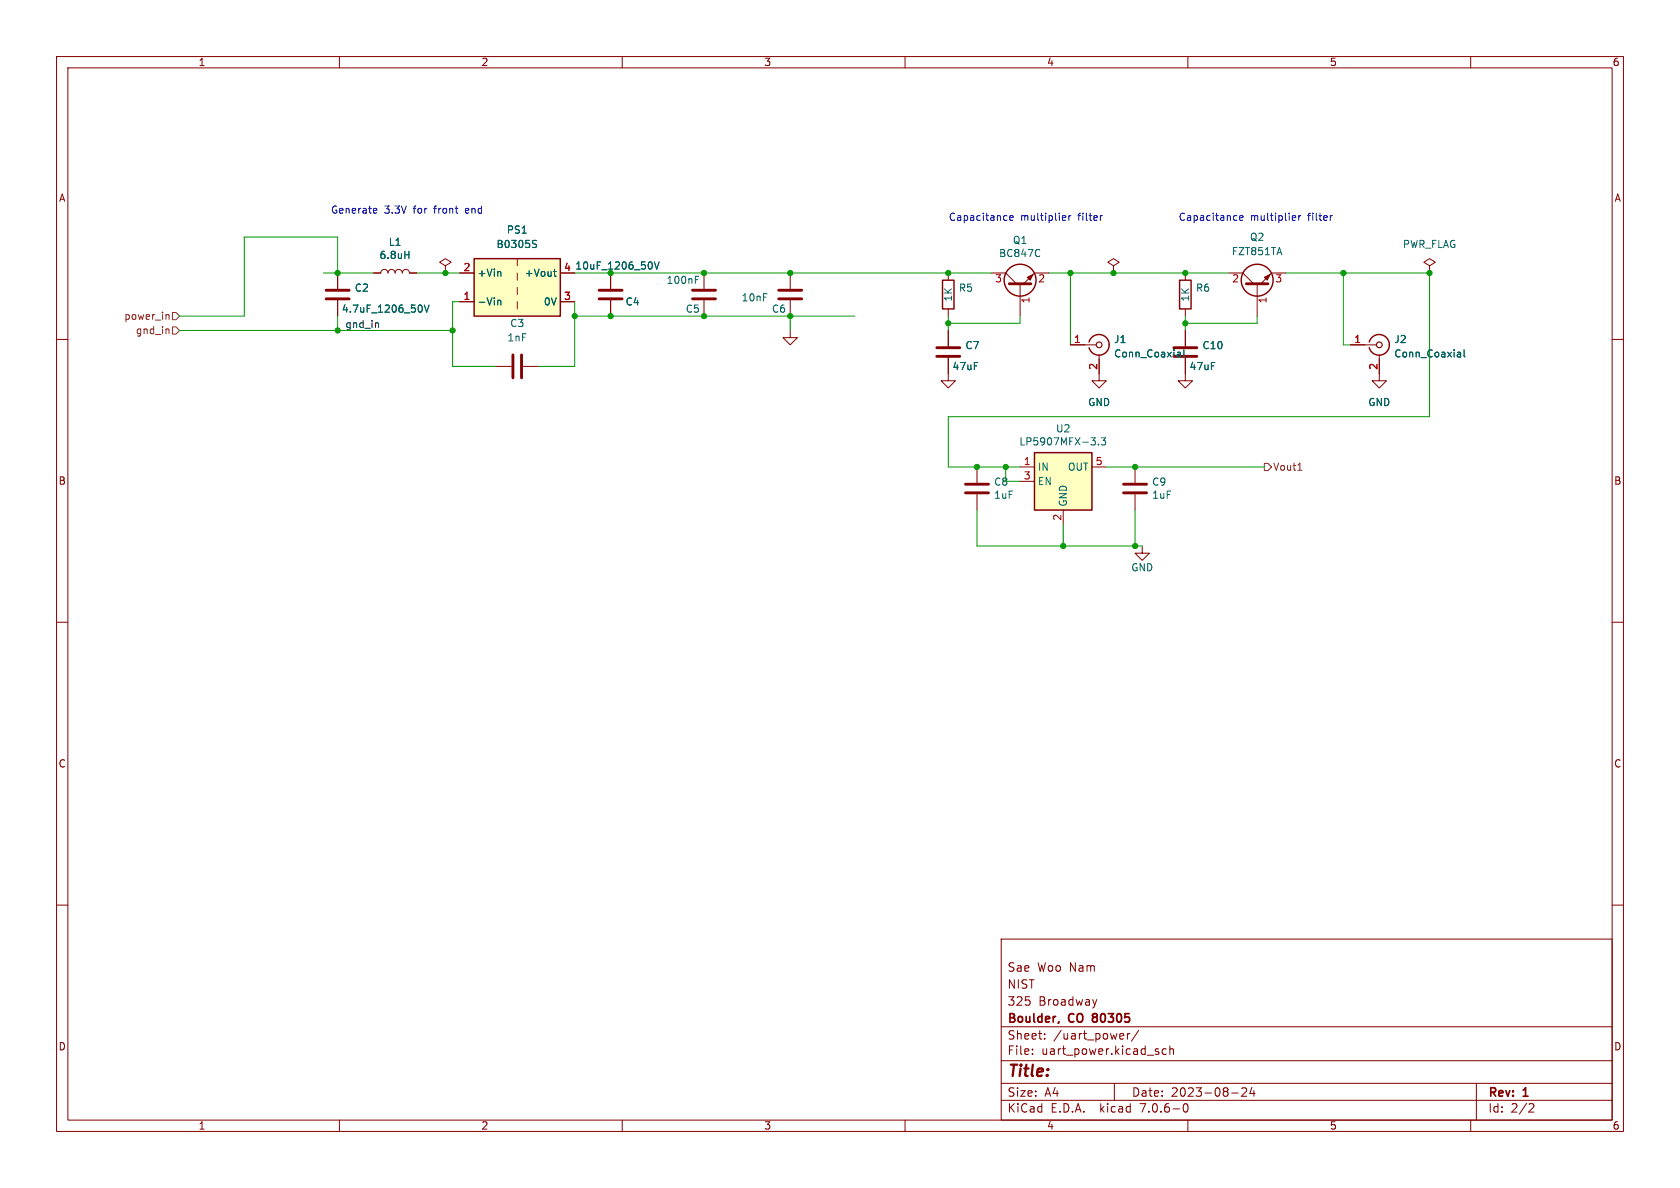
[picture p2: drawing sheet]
<svg xmlns="http://www.w3.org/2000/svg" width="297mm" height="210mm" viewBox="0 0 297 210" stroke-linecap="round" stroke-linejoin="round" font-family="sans-serif">
<g fill="none" stroke="#840000" stroke-width=".18">
<path d="M10 10h277v190h-277zM12 12h273v186h-273zM60 10v2M110 10v2M160 10v2M210 10v2M260 10v2M10 60h2M59.7 48.3v2.8M59.7 53.1v2.8M66 48.3h1.3a.64 .64 0 0 1 .6-.7 .64 .64 0 0 1 .7 .7 .64 .64 0 0 1 .6-.7 .64 .64 0 0 1 .6 .7 .64 .64 0 0 1 .7-.7 .64 .64 0 0 1 .6 .7 .64 .64 0 0 1 .7-.7 .64 .64 0 0 1 .6 .7h1.3M78.7 47l1.1-.6-1.1-.7-1 .7 1 .6v1.3"/>
<path d="M78.7 48.3h.1M81.3 53.3h2.5M81.3 48.3h2.5M91.4 45.7v1.3M91.4 48.3v1.2M91.4 50.8v1.3M91.4 53.3v1.3M99.1 53.3h2.5M99.1 48.3h2.5M107.9 48.3v2.8M107.9 53.1v2.8M124.5 48.3v2.8"/>
<path d="M124.5 53.1v2.8M139.7 58.4v1.3h1.3l-1.3 1.3-1.3-1.3h1.3M139.7 48.3v2.8M139.7 53.1v2.8M167.6 48.3v1.2M167.6 54.6v1.3M167.6 58.4v2.8M175.3 48.3h2.5l1.9 1.9M180.3 50.2v5.7M185.4 48.3h-2.5l-1.9 1.9M196.8 47l1.1-.6-1.1-.7-1 .7 1 .6v1.3M196.8 48.3h.1"/>
<path d="M209.5 48.3v1.2M209.5 54.6v1.3M209.5 58.4v2.8M217.2 48.3h2.5l1.9 1.9M222.2 50.2v5.7M227.3 48.3h-2.5l-1.9 1.9M252.7 47l1-.6-1-.7-1 .7 1 .6v1.3M252.7 48.3h.1M285 60h2M87.6 64.8h2.8M92.5 64.8h2.7M167.6 63.2v4.1h1.3l-1.3 1.3-1.2-1.3h1.2"/>
<path d="M189.2 61h4.6M194.3 62.7v4.6h1.3l-1.3 1.3-1.3-1.3h1.3M209.5 63.2v4.1h1.3l-1.3 1.3-1.2-1.3h1.2M238.8 61h4.5M243.8 62.7v4.6h1.3l-1.3 1.3-1.2-1.3h1.2M172.7 82.6v2.7M172.7 87.4v2.8M180.3 82.6h2.6M180.3 85.1h2.6M188 90.2v2.5M193 82.6h2.6M200.7 82.6v2.7"/>
<path d="M200.7 87.4v2.8M201.9 96.5v1.3h1.3l-1.3 1.3-1.2-1.3h1.2M10 110h2M285 110h2M10 160h2M285 160h2M177 166h108v32h-108zM193.9 176.7l-.4 1M60 198v2M110 198v2M160 198v2M177 194.5h108"/>
<path d="M177 191.5h108M177 187.5h108M177 181.5h108M182.5 186.3v.1M182.5 185.5v.1M184.7 183.6v.1M184.7 182.8v.1M197 191.5v3M198.6 182.8l.1 .3-.7 .1M199.3 182.7v1M199.7 182.7l-.2 .1-.2 .2M201.3 182.1l-1.3 2"/>
<path d="M206.2 185.5l-.5-.1-.2 .3v.4l.1 .2h.6M206.8 185.5l.2-.1 .4 .1 .1 .9M206.8 184.9v1.5M209.3 195.2l.2-.1a.81 .81 0 0 1 .6 .6 .81 .81 0 0 1-.3 .8l-.1 .1a.81 .81 0 0 1-.4-1.4zM210 198v2M217.7 193.2h1.2M219.5 192.4l.6-.1 .2 .1 .1 .3-.9 1.1h.9M221.3 192.2l-.3 1.1h.9M221.7 192.8v1M260 198v2M261 191.5v6.5M270.5 195.1l.5 .1 .2 .3-1 1.1h1"/>
</g>
<path d="M193.2 179.3v.4M193.2 180v.5M187.2 180.6l-.1 .3" fill="none" stroke="#840000" stroke-width=".3"/>
<g fill="#ffffc2" stroke="#ffffc2" stroke-width=".18">
<path d="M83.8 45.7h15.3v10.2h-15.3z"/>
<path d="M182.9 80h10.1v10.2h-10.1z"/>
</g>
<g fill="none" stroke="#840000" stroke-width=".25">
<path d="M83.8 45.7h15.3v10.2h-15.3zM166.6 49.5h2.1v5.1h-2.1zM208.5 49.5h2.1v5.1h-2.1zM192.5 60.5a1.81 1.81 0 0 1 2.8-1 1.81 1.81 0 0 1 0 2.9 1.81 1.81 0 0 1-2.8-.9M242.1 60.5a1.81 1.81 0 0 1 2.8-1 1.81 1.81 0 0 1 0 2.9 1.81 1.81 0 0 1-2.8-.9M182.9 80h10.1v10.2h-10.1z"/>
<circle cx="180.3" cy="49.5" r="2.82"/>
<circle cx="222.2" cy="49.5" r="2.82"/>
</g>
<g fill="none" stroke="#006464" stroke-width=".18">
<path d="M71.6 45h.7M72.3 44.4v1.3M74.5 54l.1 .4-.1 .7M75 53.9l.4 1.3 .5-1.3M88 53.1v.8M88 53.2l.2-.1h.3v.8M88.4 48l.1 .2v.6M94.4 43.1l.3 .1 .2 .3-.3 .3h-.3M94.4 42.5l.5 .1M97.8 48h.5M98 47.6v1.1l.3 .1M115.3 46.5v.8"/>
<path d="M115.7 46.3l.4 1.3 .4-1.3M122.9 48.8h.6M122.9 49.4h.5M183.6 44.1l.2 .1M183.8 45.2l-.2 .2M192.9 77.4h.7l-.4 .5M193.5 77.9l.1 .2-.1 .5M194.2 78.5v.2M194.7 77.4h.8l-.5 .5 .4 .1v.5l-.2 .2-.5-.2M208.3 62.3h.3l.1 .8M208.7 63l-.4 .1M208.7 62.6h-.4"/>
<path d="M209.3 61.8v1.1l.2 .2M257.8 62.3h.2l.2 .1v.7M258.2 63l-.4 .1M258.2 62.6h-.4M258.8 61.8v1.1l.2 .2"/>
</g>
<g fill="none" stroke="#840000" stroke-width=".51">
<path d="M57.7 51.3h4M57.7 52.8h4M105.9 51.3h4.1M105.9 52.8h4.1M122.4 51.3h4.1M122.4 52.8h4.1M137.7 51.3h4M137.7 52.8h4M178.4 50.2h3.8M220.3 50.2h3.9M90.7 62.7v4.1M92.2 62.7v4.1"/>
<path d="M165.6 63h4.1M165.6 61.5h4.1M207.5 63h4.1M207.5 61.5h4.1M170.7 87.1h4.1M170.7 85.6h4.1M198.6 87.1h4.1M198.6 85.6h4.1"/>
</g>
<g fill="none" stroke="#840000" stroke-width=".2">
<circle cx="194.3" cy="61" r=".51"/>
<circle cx="243.8" cy="61" r=".51"/>
</g>
<g fill="#840000" stroke="#840000" stroke-width=".18">
<path d="M223.5 49l1-.5-.5 1z"/>
<path d="M181.6 49l1-.5-.5 1z"/>
</g>
<path d="M29.5 55.6l.4 .2v.7M29.7 58.2l.2 .1v.7M30.5 55.2h.6l.6 .7-.6 .6h-.6zM30.5 57.8h.6l.6 .6-.6 .7h-.6zM223.5 81.9h.7l.6 .7-.6 .6h-.7zM229.4 83.1h.8" fill="none" stroke="#725600" stroke-width=".18"/>
<path d="M66.7 57.1l.2 .1v.7" fill="none" stroke="#0f0f0f" stroke-width=".18"/>
<g fill="none" stroke="#0000c2" stroke-width=".18">
<path d="M66.2 36.8l.4 .1v.2l-.6 .2M66.6 37.6l-.4 .1M177.9 38.1l.1 .1M178 38.9l-.1 .1M178.5 38.5l.6-.1-.1-.2-.3-.1-.2 .2 .1 .6h.4M188 38.1l.4 .1v.2l-.6 .1M188.4 38.9l-.4 .1M189 38.1v.9M189.3 38.1l-.3 .3M194.9 38.1l-.2 .1M218.5 38.1l.2 .1M218.7 38.9l-.2 .1"/>
<path d="M219.1 38.5l.6-.1v-.2l-.4-.1-.2 .2 .1 .6h.5M228.6 38.1l.4 .1 .1 .2-.6 .1M229 38.9l-.4 .1M229.6 38.1v.9M230 38.1l-.4 .3M235.5 38.1l-.2 .1"/>
</g>
<g fill="none" stroke="#009600" stroke-width=".18">
<path d="M31.7 58.4h48.3M57.1 48.3h8.9M59.7 48.3v-6.4h-16.5v14h-11.5M59.7 55.9v2.5M73.7 48.3h7.6M81.3 53.3h-1.3v11.5h7.6M101.6 48.3h73.7M101.6 55.9h49.5M101.6 53.3v11.5h-6.4M139.7 55.9v2.5M167.6 55.9v2.5M180.3 55.9v1.3h-12.7"/>
<path d="M185.4 48.3h31.8M189.2 48.3v12.7M209.5 55.9v2.5M222.2 55.9v1.3h-12.7M227.3 48.3h25.4v25.4h-85.1v8.9h12.7M237.5 48.3v12.7h1.3M172.7 90.2v6.3h29.2M177.8 82.6v2.5h2.5M188 92.7v3.8M195.6 82.6h27.9M200.7 90.2v6.3"/>
</g>
<g fill="#009600" stroke="#009600" stroke-width=".18">
<circle cx="209.5" cy="48.3" r=".46"/>
<circle cx="196.8" cy="48.3" r=".46"/>
<circle cx="209.5" cy="57.2" r=".46"/>
<circle cx="252.7" cy="48.3" r=".46"/>
<circle cx="237.5" cy="48.3" r=".46"/>
<circle cx="200.7" cy="96.5" r=".46"/>
<circle cx="188" cy="96.5" r=".46"/>
<circle cx="200.7" cy="82.6" r=".46"/>
<circle cx="167.6" cy="48.3" r=".46"/>
<circle cx="167.6" cy="57.2" r=".46"/>
<circle cx="189.2" cy="48.3" r=".46"/>
<circle cx="172.7" cy="82.6" r=".46"/>
<circle cx="177.8" cy="82.6" r=".46"/>
<circle cx="59.7" cy="48.3" r=".46"/>
<circle cx="78.7" cy="48.3" r=".46"/>
<circle cx="59.7" cy="58.4" r=".46"/>
<circle cx="107.9" cy="55.9" r=".46"/>
<circle cx="124.5" cy="55.9" r=".46"/>
<circle cx="124.5" cy="48.3" r=".46"/>
<circle cx="80" cy="58.4" r=".46"/>
<circle cx="101.6" cy="55.9" r=".46"/>
<circle cx="107.9" cy="48.3" r=".46"/>
<circle cx="139.7" cy="48.3" r=".46"/>
<circle cx="139.7" cy="55.9" r=".46"/>
</g>
<text font-size="2.8" fill="#840000" x="178" y="190.9">Title:</text>
<g font-size="2.1" fill="#840000">
<text x="178" y="172">Sae</text>
<text x="183.4" y="172">Woo Nam</text>
<text x="178" y="178">325</text>
<text x="178" y="175">NIST</text>
<text x="183.6" y="178">Broadway</text>
<text x="178" y="184">Sheet:</text>
<text x="178" y="181.2">Boulder,</text>
<text x="186.2" y="184">/uart_power/</text>
<text x="189" y="181.2">CO</text>
<text x="193.8" y="181.2">80305</text>
<text x="178" y="186.7">File:</text>
<text x="184.1" y="186.7">uart_power.kicad_sch</text>
<text x="178" y="196.9">KiCad</text>
<text x="178" y="194.1">Size:</text>
<text x="184.7" y="194.1">A4</text>
<text x="185.7" y="196.9">E.D.A.</text>
<text x="194.6" y="196.9">kicad</text>
<text x="200" y="194.1">Date:</text>
<text x="201.8" y="196.9">7.0.6-0</text>
<text x="207" y="194.1">2023-08-24</text>
<text x="263" y="194.3">Rev:</text>
<text x="263" y="196.9">Id:</text>
<text x="267.1" y="196.9">2/2</text>
<text x="269.4" y="194.3">1</text>
</g>
<g font-size="1.8" fill="#840000">
<text x="35" y="11.9">1</text>
<text x="85" y="11.9">2</text>
<text x="135" y="11.9">3</text>
<text x="185" y="11.9">4</text>
<text x="235" y="11.9">5</text>
<text x="285" y="11.9">6</text>
<text x="10.3" y="35.9">A</text>
<text x="285.3" y="35.9">A</text>
<text x="10.3" y="85.9">B</text>
<text x="285.3" y="85.9">B</text>
<text x="10.3" y="135.9">C</text>
<text x="285.3" y="135.9">C</text>
<text x="10.3" y="185.9">D</text>
<text x="285.3" y="185.9">D</text>
<text x="35" y="199.9">1</text>
<text x="85" y="199.9">2</text>
<text x="135" y="199.9">3</text>
<text x="185" y="199.9">4</text>
<text x="235" y="199.9">5</text>
<text x="285" y="199.9">6</text>
</g>
<g font-size="1.8" fill="#0000c2">
<text x="58.4" y="37.9">Generate</text>
<text x="67.9" y="37.9">3.3V</text>
<text x="73.2" y="37.9">for</text>
<text x="77.1" y="37.9">front</text>
<text x="82.8" y="37.9">end</text>
<text x="167.6" y="39.1">Capacitance</text>
<text x="180.4" y="39.1">multiplier</text>
<text x="190.7" y="39.1">filter</text>
<text x="208.3" y="39.1">Capacitance</text>
<text x="221.1" y="39.1">multiplier</text>
<text x="231.4" y="39.1">filter</text>
</g>
<g font-size="1.8" fill="#006464">
<text x="89.5" y="41.5">PS1</text>
<text x="67" y="46">6.8uH</text>
<text x="68.6" y="43.7">L1</text>
<text x="87.7" y="44">B0305S</text>
<text x="101.6" y="47.9">10uF_1206_50V</text>
<text x="176.5" y="45.6">BC847C</text>
<text x="179" y="43.3">Q1</text>
<text x="217.7" y="45.3">FZT851TA</text>
<text x="220.9" y="42.8">Q2</text>
<text x="247.9" y="44">PWR_FLAG</text>
<text x="62.6" y="51.8">C2</text>
<text x="84.3" y="49.1">+Vin</text>
<text x="92.7" y="49.1">+Vout</text>
<text x="117.7" y="50.4">100nF</text>
<text x="131" y="53.5">10nF</text>
<text x="168.5" y="53.4" transform="rotate(-90 168.5 53.4)">1K</text>
<text x="169.4" y="51.8">R5</text>
<text x="210.4" y="53.4" transform="rotate(-90 210.4 53.4)">1K</text>
<text x="211.3" y="51.8">R6</text>
<text x="60.3" y="55.5">4.7uF_1206_50V</text>
<text x="84.3" y="54.2">-Vin</text>
<text x="90.1" y="58">C3</text>
<text x="96.1" y="54.2">0V</text>
<text x="110.5" y="54.2">C4</text>
<text x="121.1" y="55.5">C5</text>
<text x="136.4" y="55.5">C6</text>
<text x="89.6" y="60.6">1nF</text>
<text x="168.3" y="65.6">47uF</text>
<text x="170.6" y="61.9">C7</text>
<text x="196.9" y="60.8">J1</text>
<text x="196.9" y="63.4">Conn_Coaxial</text>
<text x="210.2" y="65.6">47uF</text>
<text x="212.5" y="61.9">C10</text>
<text x="246.4" y="60.8">J2</text>
<text x="246.4" y="63.4">Conn_Coaxial</text>
<text x="192.3" y="72">GND</text>
<text x="241.8" y="72">GND</text>
<text x="186.6" y="76.6">U2</text>
<text x="180.1" y="78.9">LP5907MFX-3.3</text>
<text x="183.4" y="83.4">IN</text>
<text x="188.7" y="83.4">OUT</text>
<text x="175.7" y="86.1">C8</text>
<text x="175.7" y="88.4">1uF</text>
<text x="183.4" y="86">EN</text>
<text x="188.8" y="89.7" transform="rotate(-90 188.8 89.7)">GND</text>
<text x="203.6" y="86.1">C9</text>
<text x="203.6" y="88.4">1uF</text>
<text x="199.9" y="101.2">GND</text>
</g>
<g font-size="1.8" fill="#a90000">
<text x="81.8" y="53.1">1</text>
<text x="81.8" y="48">2</text>
<text x="99.6" y="53.1">3</text>
<text x="99.6" y="48">4</text>
<text x="175.8" y="50.2">3</text>
<text x="182.3" y="53.7" transform="rotate(-90 182.3 53.7)">1</text>
<text x="183.4" y="50.2">2</text>
<text x="217.7" y="50.2">2</text>
<text x="224.2" y="53.7" transform="rotate(-90 224.2 53.7)">1</text>
<text x="225.4" y="50.2">3</text>
<text x="189.8" y="60.7">1</text>
<text x="194.1" y="65.5" transform="rotate(-90 194.1 65.5)">2</text>
<text x="239.3" y="60.7">1</text>
<text x="243.6" y="65.5" transform="rotate(-90 243.6 65.5)">2</text>
<text x="180.9" y="82.3">1</text>
<text x="193.6" y="82.3">5</text>
<text x="180.9" y="84.8">3</text>
<text x="187.7" y="92.1" transform="rotate(-90 187.7 92.1)">2</text>
</g>
<g font-size="1.8" fill="#725600">
<text x="21.9" y="56.7">power_in</text>
<text x="23.9" y="59.3">gnd_in</text>
<text x="225" y="83.4">Vout1</text>
</g>
<text font-size="1.8" fill="#0f0f0f" x="61" y="58.1">gnd_in</text>
</svg>
